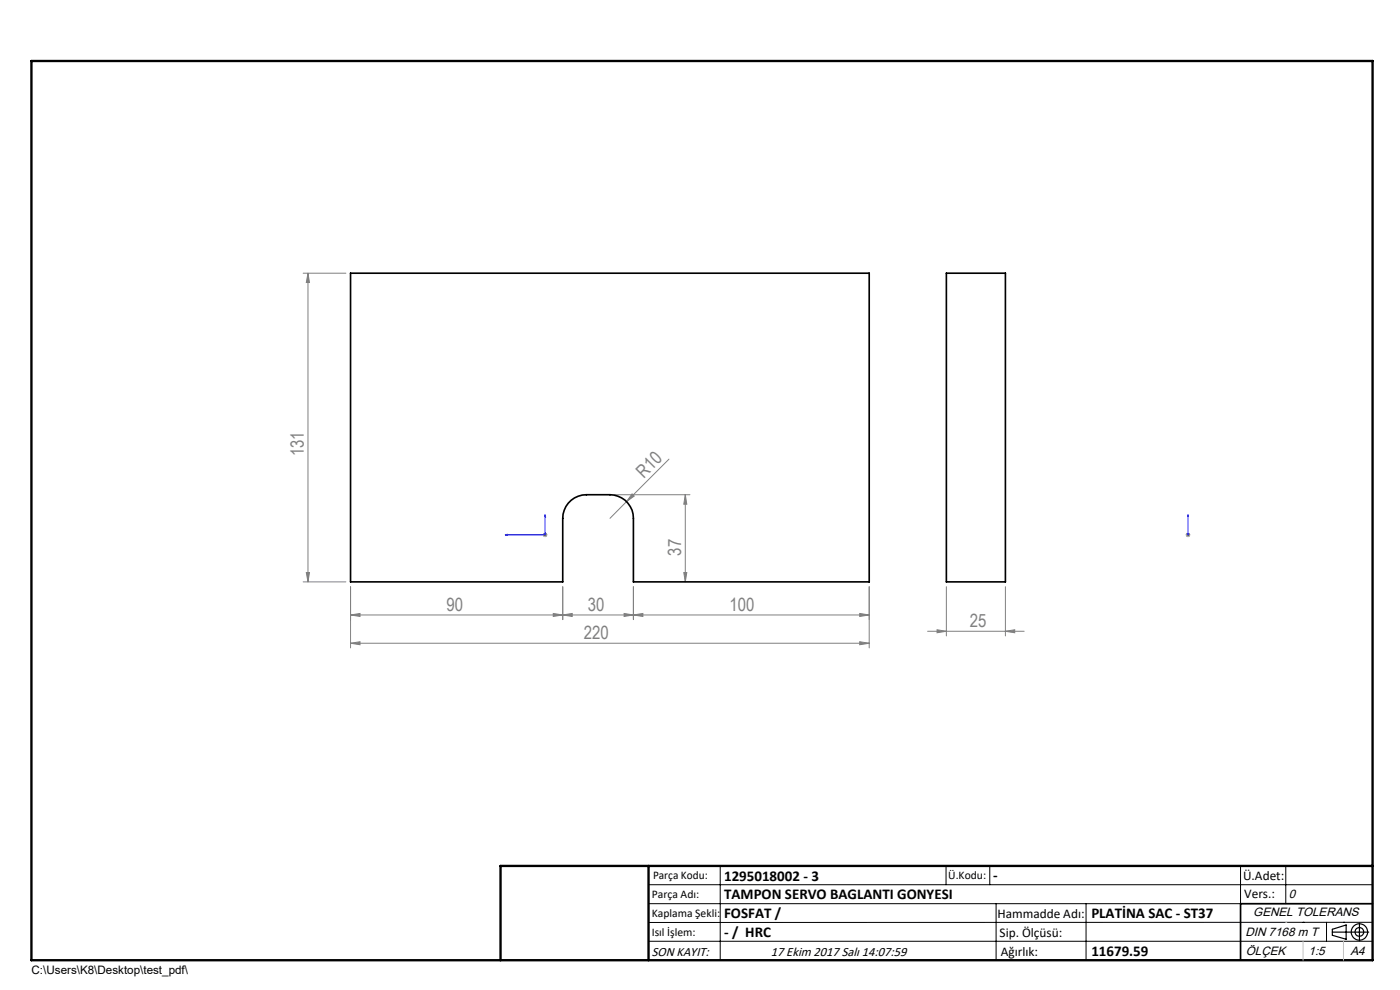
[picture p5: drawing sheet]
<svg xmlns="http://www.w3.org/2000/svg" width="297mm" height="210mm" viewBox="0 0 297 210" stroke-linecap="round" stroke-linejoin="round" font-family="sans-serif">
<g fill="none" stroke="#000" stroke-width=".25">
<path d="M282.6 197.7h7.8M282.6 197.1l3-.9v3l-3-.8zM288.4 195.8v3.8M106.2 203.7h185"/>
<circle cx="288.4" cy="197.7" r="1.74"/>
<circle cx="288.4" cy="197.7" r=".93"/>
</g>
<path d="M107.2 113.4l.4-.1v.3zM115.6 109.2l.1 .4h-.2zM115.6 109.2v4.2h-8.4M252 109.2v.4v-.4M252 113.3v.3zM252 113.4h.1M252 109.2v4.2" fill="none" stroke="#00f" stroke-width=".21"/>
<g fill="none" stroke="#808080" stroke-width=".21">
<path d="M64.3 58h9.1M65.3 58l.4 1.9h-.7zM65.3 58v65.4M141.9 97.4l-9 9M115.1 113.4h1M115.3 113.1l.7 .7M115.6 113v.9M116 113.1l-.7 .7M130.4 104.9h16M132.9 106.4l-3.5 3.6M134.1 104.8l.4 .4-1.6 1.2zM145.4 104.9l.3 2.1h-.6z"/>
<path d="M145.4 104.9v18.5M251.5 113.4h1M251.7 113.1l.7 .7M252 113v.9M252.4 113.1l-.7 .7M64.3 123.4h9.1M65 121.5h.7l-.4 1.9zM74.4 136.4l2-.3v.7zM74.4 130.4l2-.3v.7zM74.4 130.4h110M74.4 124.5v12.9M74.4 136.4h110"/>
<path d="M117.4 130.1l2 .3-2 .4zM119.4 130.4l2-.3v.7zM119.4 124.5v6.9M132.4 130.1l2 .3-2 .4zM134.4 124.5v6.9M134.4 130.4l2-.3v.7zM145.1 121.5h.6l-.3 1.9zM182.4 136.1l2 .3-2 .4zM182.4 130.1l2 .3-2 .4zM184.4 124.5v12.9M196.8 133.9h20.5M198.8 133.6l2 .3-2 .3z"/>
<path d="M200.8 124.5v10.4M213.3 133.9l2-.3v.6zM213.3 124.5v10.4"/>
</g>
<g fill="none" stroke="#000" stroke-width=".21">
<path d="M137.6 187.7h153.6M137.6 191.7h153.6M137.6 199.7h153.6M152.8 183.7v20M200.7 183.7v4M210 183.7v4M211.3 191.7v12M230.4 191.7v12M263.2 183.7v20M272.8 183.7v8M276.4 195.6h.1M281.4 195.6v4.1"/>
<path d="M285 195.6h.1M291.2 195.6l-153.6 .1"/>
</g>
<path d="M291.2 191.7h-28v12" fill="none" stroke="#000" stroke-width=".35"/>
<path d="M6.7 12.9h284.5v190.8h-284.5zM137.6 183.7v20M291.2 183.7h-185v20" fill="none" stroke="#000" stroke-width=".5"/>
<path d="M276.4 199.7v4M285 199.7v4" fill="none" stroke="#c0c0c0" stroke-width=".21"/>
<path d="M272.8 195.6h.1" fill="none" stroke="#c0c0c0" stroke-width=".25"/>
<g fill="#00f">
<path d="M115.6 109.2l.1 .4h-.2zM107.2 113.4l.4-.1v.3z"/>
<path d="M252 109.2v.4zM252 113.3v.3z"/>
</g>
<g fill="#808080">
<path d="M134.1 104.8l.4 .4-1.6 1.2z"/>
<path d="M119.4 130.4l2-.3v.7zM132.4 130.1l2 .3-2 .4z"/>
<path d="M74.4 136.4l2-.3v.7zM182.4 136.1l2 .3-2 .4z"/>
<path d="M74.4 130.4l2-.3v.7zM117.4 130.1l2 .3-2 .4zM134.4 130.4l2-.3v.7zM182.4 130.1l2 .3-2 .4z"/>
<path d="M65 121.5h.7l-.4 1.9zM65.3 58l.4 1.9h-.7z"/>
<path d="M145.4 104.9l.3 2.1h-.6zM145.1 121.5h.6l-.3 1.9z"/>
<path d="M198.8 133.6l2 .3-2 .3zM213.3 133.9l2-.3v.6z"/>
</g>
<path d="M74.4 58h110v65.4h-50v-13.4a5 5 0 0 0-5-5.1h-5a5 5 0 0 0-5 5.1v13.4h-45zM200.8 58h12.5v65.4h-12.5z" fill="none" stroke="#000" stroke-width=".35"/>
<g font-size="3.9" fill="#808080">
<text x="64.5" y="96.8" transform="rotate(-90 64.5 96.8)">131</text>
<text x="136.6" y="101.5" transform="rotate(-45 136.6 101.5)">R10</text>
<text x="144.5" y="117.9" transform="rotate(-90 144.5 117.9)">37</text>
<text x="94.8" y="129.6">90</text>
<text x="124.7" y="129.6">30</text>
<text x="154.8" y="129.6">100</text>
<text x="123.8" y="135.6">220</text>
<text x="205.8" y="133">25</text>
</g>
<g font-size="3.2">
<text x="153.6" y="186.8">1295018002 - 3</text>
<text x="153.6" y="190.8">TAMPON SERVO BAGLANTI GONYESI</text>
<text x="210.7" y="186.6">-</text>
<text x="153.6" y="194.8">FOSFAT /</text>
<text x="231.5" y="194.8">PLATİNA SAC - ST37</text>
<text x="153.6" y="198.8">- / HRC</text>
<text x="231.5" y="202.8">11679.59</text>
</g>
<g font-size="2.8">
<text x="263.7" y="186.7">Ü.Adet:</text>
<text x="263.9" y="190.5">Vers.:</text>
<text x="211.6" y="194.8">Hammadde Adı:</text>
<text x="138.3" y="202.8">SON KAYIT:</text>
<text x="163.5" y="202.8">17 Ekim 2017 Salı 14:07:59</text>
<text x="212.1" y="198.7">Sip. Ölçüsü:</text>
<text x="212.3" y="202.7">Ağırlık:</text>
</g>
<g font-size="2.6">
<text x="273.4" y="190.4">0</text>
<text x="265.9" y="194.4">GENEL TOLERANS</text>
<text x="264.2" y="198.5">DIN 7168 m T</text>
<text x="264.3" y="202.6">ÖLÇEK</text>
<text x="277.6" y="202.6">1:5</text>
<text x="286.5" y="202.6">A4</text>
</g>
<g font-size="2.5">
<text x="138.3" y="190.5">Parça Adı:</text>
<text x="138.5" y="186.5">Parça Kodu:</text>
<text x="201.2" y="186.5">Ü.Kodu:</text>
<text x="138.3" y="194.5">Kaplama Şekli:</text>
<text x="138.3" y="198.6">Isıl İşlem:</text>
<text x="6.7" y="206.7">C:\Users\K8\Desktop\test_pdf\</text>
</g>
</svg>
